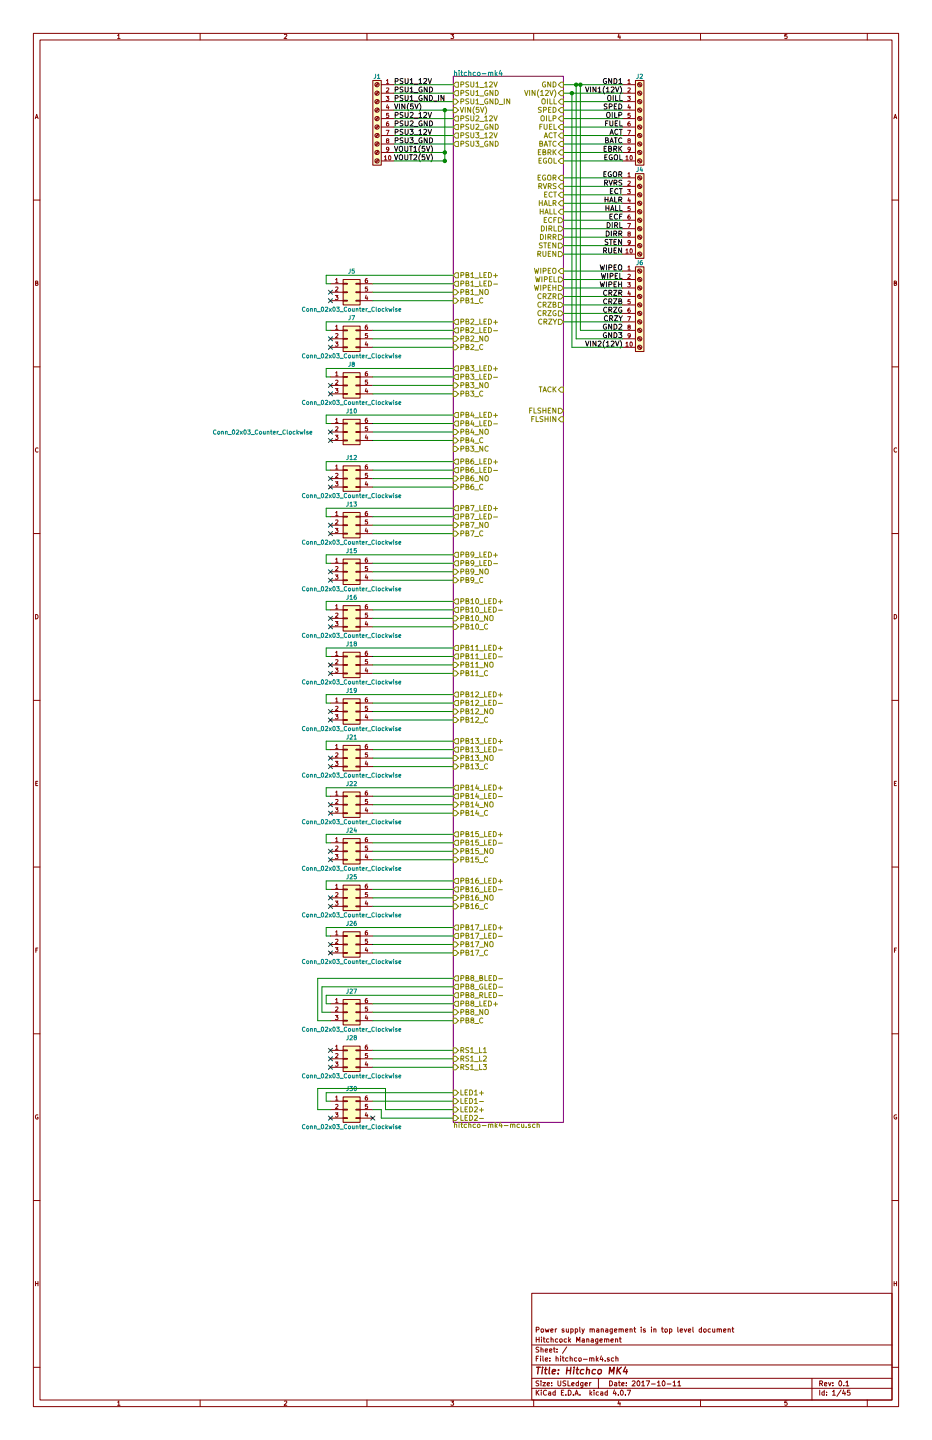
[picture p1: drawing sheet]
EESchema Schematic File Version 2
LIBS:hitchco-mk4-rescue
LIBS:power
LIBS:device
LIBS:switches
LIBS:relays
LIBS:motors
LIBS:transistors
LIBS:conn
LIBS:linear
LIBS:regul
LIBS:74xx
LIBS:cmos4000
LIBS:adc-dac
LIBS:memory
LIBS:xilinx
LIBS:microcontrollers
LIBS:dsp
LIBS:microchip
LIBS:analog_switches
LIBS:motorola
LIBS:texas
LIBS:intel
LIBS:audio
LIBS:interface
LIBS:digital-audio
LIBS:philips
LIBS:display
LIBS:cypress
LIBS:siliconi
LIBS:opto
LIBS:atmel
LIBS:contrib
LIBS:valves
LIBS:freetronics_schematic
LIBS:cd4013b
LIBS:hitchco-mk4-cache
EELAYER 25 0
EELAYER END
$Descr USLedger 11000 17000 portrait
encoding utf-8
Sheet 1 45
Title "Hitchco MK4"
Date "2017-10-11"
Rev "0.1"
Comp "Hitchcock Management"
Comment1 "Power supply management is in top level document"
Comment2 ""
Comment3 ""
Comment4 ""
$EndDescr
$Comp
L Screw_Terminal_01x10 J2
U 1 1
P 7550 1400
F 0 "J2" H 7550 1900 50  0000 C CNN
F 1 "Screw_Terminal_01x10" H 7550 800 50  0001 C CNN
F 2 "TerminalBlocks_Phoenix:TerminalBlock_Phoenix_MKDS1.5-10pol" H 7550 1400 50  0001 C CNN
F 3 "https://media.digikey.com/pdf/Data%20Sheets/Phoenix%20Contact%20PDFs/COMBICON%20Compact%20PT2,5.pdf" H 7550 1400 50  0001 C CNN
	1    7550 1400
	1    0    0    -1  
$EndComp
Wire Wire Line
	4650 1100 5350 1100
Wire Wire Line
	4650 1200 5350 1200
Wire Wire Line
	4650 1400 5350 1400
Wire Wire Line
	4650 1000 5350 1000
Wire Wire Line
	4650 1500 5350 1500
Wire Wire Line
	4650 1600 5350 1600
Wire Wire Line
	4650 1700 5350 1700
Wire Wire Line
	6650 1000 7350 1000
Wire Wire Line
	6650 1100 7350 1100
Wire Wire Line
	6650 1200 7350 1200
Wire Wire Line
	6650 1300 7350 1300
Wire Wire Line
	6650 1400 7350 1400
Wire Wire Line
	6650 1500 7350 1500
Wire Wire Line
	6650 1600 7350 1600
Wire Wire Line
	6650 1700 7350 1700
Wire Wire Line
	6650 1800 7350 1800
Wire Wire Line
	6650 1900 7350 1900
Wire Wire Line
	6650 2100 7350 2100
Wire Wire Line
	6650 2200 7350 2200
Wire Wire Line
	6650 2300 7350 2300
Wire Wire Line
	6650 2400 7350 2400
Wire Wire Line
	6650 2500 7350 2500
Wire Wire Line
	6650 2600 7350 2600
Wire Wire Line
	6650 2700 7350 2700
Wire Wire Line
	6650 2800 7350 2800
Wire Wire Line
	6650 2900 7350 2900
Wire Wire Line
	6650 3000 7350 3000
Wire Wire Line
	6650 3200 7350 3200
Wire Wire Line
	6650 3300 7350 3300
Wire Wire Line
	6650 3400 7350 3400
$Comp
L Conn_02x03_Counter_Clockwise J5
U 1 1
P 4100 3450
F 0 "J5" H 4150 3700 50  0000 C CNN
F 1 "Conn_02x03_Counter_Clockwise" H 4150 3250 50  0000 C CNN
F 2 "02x03_shrouded:Shroud_Socket_Strip_Straight_2x03_Pitch2.54mm" H 4100 3450 50  0001 C CNN
F 3 "" H 4100 3450 50  0001 C CNN
	1    4100 3450
	1    0    0    -1  
$EndComp
Wire Wire Line
	4400 3350 5350 3350
Wire Wire Line
	4400 3450 5350 3450
Wire Wire Line
	4400 3550 5350 3550
$Comp
L Conn_02x03_Counter_Clockwise J7
U 1 1
P 4100 4000
F 0 "J7" H 4150 4250 50  0000 C CNN
F 1 "Conn_02x03_Counter_Clockwise" H 4150 3800 50  0000 C CNN
F 2 "Socket_Strips:Socket_Strip_Straight_2x03_Pitch2.54mm" H 4100 4000 50  0001 C CNN
F 3 "" H 4100 4000 50  0001 C CNN
	1    4100 4000
	1    0    0    -1  
$EndComp
Wire Wire Line
	4400 4100 5350 4100
Wire Wire Line
	4400 4000 5350 4000
Wire Wire Line
	4400 3900 5350 3900
Wire Wire Line
	3850 3800 5350 3800
Wire Wire Line
	3850 3800 3850 3900
Wire Wire Line
	3850 3900 3900 3900
Wire Wire Line
	3900 3350 3850 3350
Wire Wire Line
	3850 3350 3850 3250
Wire Wire Line
	3850 3250 5350 3250
$Comp
L Conn_02x03_Counter_Clockwise J8
U 1 1
P 4100 4550
F 0 "J8" H 4150 4800 50  0000 C CNN
F 1 "Conn_02x03_Counter_Clockwise" H 4150 4350 50  0000 C CNN
F 2 "Socket_Strips:Socket_Strip_Straight_2x03_Pitch2.54mm" H 4100 4550 50  0001 C CNN
F 3 "" H 4100 4550 50  0001 C CNN
	1    4100 4550
	1    0    0    -1  
$EndComp
Wire Wire Line
	4400 4650 5350 4650
Wire Wire Line
	4400 4550 5350 4550
Wire Wire Line
	4400 4450 5350 4450
Wire Wire Line
	3850 4350 5350 4350
Wire Wire Line
	3850 4350 3850 4450
Wire Wire Line
	3850 4450 3900 4450
$Comp
L Conn_02x03_Counter_Clockwise J10
U 1 1
P 4100 5100
F 0 "J10" H 4150 5350 50  0000 C CNN
F 1 "Conn_02x03_Counter_Clockwise" H 3100 5100 50  0000 C CNN
F 2 "Socket_Strips:Socket_Strip_Straight_2x03_Pitch2.54mm" H 4100 5100 50  0001 C CNN
F 3 "" H 4100 5100 50  0001 C CNN
	1    4100 5100
	1    0    0    -1  
$EndComp
Wire Wire Line
	3850 4900 5350 4900
Wire Wire Line
	3850 4900 3850 5000
Wire Wire Line
	3850 5000 3900 5000
Wire Wire Line
	4400 5000 5350 5000
Wire Wire Line
	4400 5100 5350 5100
Wire Wire Line
	4400 5200 5350 5200
$Comp
L Conn_02x03_Counter_Clockwise J12
U 1 1
P 4100 5650
F 0 "J12" H 4150 5900 50  0000 C CNN
F 1 "Conn_02x03_Counter_Clockwise" H 4150 5450 50  0000 C CNN
F 2 "Socket_Strips:Socket_Strip_Straight_2x03_Pitch2.54mm" H 4100 5650 50  0001 C CNN
F 3 "" H 4100 5650 50  0001 C CNN
	1    4100 5650
	1    0    0    -1  
$EndComp
Wire Wire Line
	3850 5450 5350 5450
Wire Wire Line
	3850 5450 3850 5550
Wire Wire Line
	3850 5550 3900 5550
Wire Wire Line
	4400 5550 5350 5550
Wire Wire Line
	4400 5650 5350 5650
Wire Wire Line
	4400 5750 5350 5750
$Comp
L Conn_02x03_Counter_Clockwise J13
U 1 1
P 4100 6200
F 0 "J13" H 4150 6450 50  0000 C CNN
F 1 "Conn_02x03_Counter_Clockwise" H 4150 6000 50  0000 C CNN
F 2 "Socket_Strips:Socket_Strip_Straight_2x03_Pitch2.54mm" H 4100 6200 50  0001 C CNN
F 3 "" H 4100 6200 50  0001 C CNN
	1    4100 6200
	1    0    0    -1  
$EndComp
Wire Wire Line
	3850 6000 5350 6000
Wire Wire Line
	3850 6000 3850 6100
Wire Wire Line
	3850 6100 3900 6100
Wire Wire Line
	4400 6100 5350 6100
Wire Wire Line
	4400 6200 5350 6200
Wire Wire Line
	4400 6300 5350 6300
$Comp
L Conn_02x03_Counter_Clockwise J15
U 1 1
P 4100 6750
F 0 "J15" H 4150 7000 50  0000 C CNN
F 1 "Conn_02x03_Counter_Clockwise" H 4150 6550 50  0000 C CNN
F 2 "Socket_Strips:Socket_Strip_Straight_2x03_Pitch2.54mm" H 4100 6750 50  0001 C CNN
F 3 "" H 4100 6750 50  0001 C CNN
	1    4100 6750
	1    0    0    -1  
$EndComp
Wire Wire Line
	3850 6550 5350 6550
Wire Wire Line
	3850 6650 3900 6650
Wire Wire Line
	4400 6650 5350 6650
Wire Wire Line
	4400 6750 5350 6750
Wire Wire Line
	4400 6850 5350 6850
$Comp
L Conn_02x03_Counter_Clockwise J16
U 1 1
P 4100 7300
F 0 "J16" H 4150 7550 50  0000 C CNN
F 1 "Conn_02x03_Counter_Clockwise" H 4150 7100 50  0000 C CNN
F 2 "Socket_Strips:Socket_Strip_Straight_2x03_Pitch2.54mm" H 4100 7300 50  0001 C CNN
F 3 "" H 4100 7300 50  0001 C CNN
	1    4100 7300
	1    0    0    -1  
$EndComp
Wire Wire Line
	3850 7100 5350 7100
Wire Wire Line
	3850 7100 3850 7200
Wire Wire Line
	3850 7200 3900 7200
Wire Wire Line
	4400 7200 5350 7200
Wire Wire Line
	4400 7300 5350 7300
Wire Wire Line
	4400 7400 5350 7400
$Comp
L Conn_02x03_Counter_Clockwise J18
U 1 1
P 4100 7850
F 0 "J18" H 4150 8100 50  0000 C CNN
F 1 "Conn_02x03_Counter_Clockwise" H 4150 7650 50  0000 C CNN
F 2 "Socket_Strips:Socket_Strip_Straight_2x03_Pitch2.54mm" H 4100 7850 50  0001 C CNN
F 3 "" H 4100 7850 50  0001 C CNN
	1    4100 7850
	1    0    0    -1  
$EndComp
Wire Wire Line
	3850 7650 5350 7650
Wire Wire Line
	3850 7650 3850 7750
Wire Wire Line
	3850 7750 3900 7750
Wire Wire Line
	4400 7750 5350 7750
Wire Wire Line
	4400 7850 5350 7850
Wire Wire Line
	4400 7950 5350 7950
$Comp
L Conn_02x03_Counter_Clockwise J19
U 1 1
P 4100 8400
F 0 "J19" H 4150 8650 50  0000 C CNN
F 1 "Conn_02x03_Counter_Clockwise" H 4150 8200 50  0000 C CNN
F 2 "Socket_Strips:Socket_Strip_Straight_2x03_Pitch2.54mm" H 4100 8400 50  0001 C CNN
F 3 "" H 4100 8400 50  0001 C CNN
	1    4100 8400
	1    0    0    -1  
$EndComp
Wire Wire Line
	4400 8500 5350 8500
Wire Wire Line
	4400 8400 5350 8400
Wire Wire Line
	4400 8300 5350 8300
Wire Wire Line
	3850 8200 5350 8200
Wire Wire Line
	3850 8200 3850 8300
Wire Wire Line
	3850 8300 3900 8300
Wire Wire Line
	4400 9050 5350 9050
Wire Wire Line
	4400 8950 5350 8950
Wire Wire Line
	4400 8850 5350 8850
Wire Wire Line
	3850 8750 5350 8750
Wire Wire Line
	3850 8850 3900 8850
Wire Wire Line
	3850 9300 5350 9300
Wire Wire Line
	3850 9400 3900 9400
Wire Wire Line
	4400 9400 5350 9400
Wire Wire Line
	4400 9500 5350 9500
Wire Wire Line
	4400 9600 5350 9600
$Comp
L Conn_02x03_Counter_Clockwise J24
U 1 1
P 4100 10050
F 0 "J24" H 4150 10300 50  0000 C CNN
F 1 "Conn_02x03_Counter_Clockwise" H 4150 9850 50  0000 C CNN
F 2 "Socket_Strips:Socket_Strip_Straight_2x03_Pitch2.54mm" H 4100 10050 50  0001 C CNN
F 3 "" H 4100 10050 50  0001 C CNN
	1    4100 10050
	1    0    0    -1  
$EndComp
Wire Wire Line
	3850 9850 5350 9850
Wire Wire Line
	3850 9850 3850 9950
Wire Wire Line
	3850 9950 3900 9950
Wire Wire Line
	4400 9950 5350 9950
Wire Wire Line
	4400 10050 5350 10050
Wire Wire Line
	4400 10150 5350 10150
$Comp
L Conn_02x03_Counter_Clockwise J25
U 1 1
P 4100 10600
F 0 "J25" H 4150 10850 50  0000 C CNN
F 1 "Conn_02x03_Counter_Clockwise" H 4150 10400 50  0000 C CNN
F 2 "Socket_Strips:Socket_Strip_Straight_2x03_Pitch2.54mm" H 4100 10600 50  0001 C CNN
F 3 "" H 4100 10600 50  0001 C CNN
	1    4100 10600
	1    0    0    -1  
$EndComp
Wire Wire Line
	3850 10400 5350 10400
Wire Wire Line
	3850 10400 3850 10500
Wire Wire Line
	3850 10500 3900 10500
Wire Wire Line
	4400 10500 5350 10500
Wire Wire Line
	4400 10600 5350 10600
Wire Wire Line
	4400 10700 5350 10700
$Comp
L Conn_02x03_Counter_Clockwise J26
U 1 1
P 4100 11150
F 0 "J26" H 4150 11400 50  0000 C CNN
F 1 "Conn_02x03_Counter_Clockwise" H 4150 10950 50  0000 C CNN
F 2 "Socket_Strips:Socket_Strip_Straight_2x03_Pitch2.54mm" H 4100 11150 50  0001 C CNN
F 3 "" H 4100 11150 50  0001 C CNN
	1    4100 11150
	1    0    0    -1  
$EndComp
Wire Wire Line
	3850 10950 5350 10950
Wire Wire Line
	3850 10950 3850 11050
Wire Wire Line
	3850 11050 3900 11050
Wire Wire Line
	4400 11050 5350 11050
Wire Wire Line
	4400 11150 5350 11150
Wire Wire Line
	4400 11250 5350 11250
$Comp
L Conn_02x03_Counter_Clockwise J27
U 1 1
P 4100 11950
F 0 "J27" H 4150 12200 50  0000 C CNN
F 1 "Conn_02x03_Counter_Clockwise" H 4150 11750 50  0000 C CNN
F 2 "Socket_Strips:Socket_Strip_Straight_2x03_Pitch2.54mm" H 4100 11950 50  0001 C CNN
F 3 "" H 4100 11950 50  0001 C CNN
	1    4100 11950
	1    0    0    -1  
$EndComp
Wire Wire Line
	4400 11850 5350 11850
Wire Wire Line
	4400 11950 5350 11950
Wire Wire Line
	4400 12050 5350 12050
Wire Wire Line
	3850 11750 5350 11750
Wire Wire Line
	3850 11750 3850 11850
Wire Wire Line
	3850 11850 3900 11850
Wire Wire Line
	3800 11650 5350 11650
Wire Wire Line
	3800 11650 3800 11950
Wire Wire Line
	3800 11950 3900 11950
Wire Wire Line
	3750 11550 5350 11550
Wire Wire Line
	3750 11550 3750 12050
Wire Wire Line
	3750 12050 3900 12050
$Comp
L Conn_02x03_Counter_Clockwise J28
U 1 1
P 4100 12500
F 0 "J28" H 4150 12750 50  0000 C CNN
F 1 "Conn_02x03_Counter_Clockwise" H 4150 12300 50  0000 C CNN
F 2 "Socket_Strips:Socket_Strip_Straight_2x03_Pitch2.54mm" H 4100 12500 50  0001 C CNN
F 3 "" H 4100 12500 50  0001 C CNN
	1    4100 12500
	1    0    0    -1  
$EndComp
Wire Wire Line
	6650 3500 7350 3500
Wire Wire Line
	6650 3600 7350 3600
Wire Wire Line
	6650 3700 7350 3700
Wire Wire Line
	6650 3800 7350 3800
$Comp
L Conn_02x03_Counter_Clockwise J30
U 1 1
P 4100 13100
F 0 "J30" H 4150 13350 50  0000 C CNN
F 1 "Conn_02x03_Counter_Clockwise" H 4150 12900 50  0000 C CNN
F 2 "Socket_Strips:Socket_Strip_Straight_2x03_Pitch2.54mm" H 4100 13100 50  0001 C CNN
F 3 "" H 4100 13100 50  0001 C CNN
	1    4100 13100
	1    0    0    -1  
$EndComp
Wire Wire Line
	3850 12900 5350 12900
Wire Wire Line
	3850 12900 3850 13000
Wire Wire Line
	3850 13000 3900 13000
Wire Wire Line
	4400 13000 5350 13000
Wire Wire Line
	4550 13100 5350 13100
Wire Wire Line
	4550 13100 4550 12850
Wire Wire Line
	4550 12850 3750 12850
Wire Wire Line
	3750 12850 3750 13100
Wire Wire Line
	3750 13100 3900 13100
Wire Wire Line
	4400 13100 4500 13100
Wire Wire Line
	4500 13100 4500 13200
Wire Wire Line
	4500 13200 5350 13200
Wire Wire Line
	4400 12600 5350 12600
Wire Wire Line
	4400 12500 5350 12500
Wire Wire Line
	4400 12400 5350 12400
$Sheet
S 5350 900  1300 12350
U 59DEA30F
F0 "hitchco-mk4" 60
F1 "hitchco-mk4-mcu.sch" 60
F2 "ECT" I R 6650 2300 60 
F3 "ACT" I R 6650 1600 60 
F4 "BATC" I R 6650 1700 60 
F5 "EBRK" I R 6650 1800 60 
F6 "EGOL" I R 6650 1900 60 
F7 "EGOR" I R 6650 2100 60 
F8 "RVRS" I R 6650 2200 60 
F9 "SPED" I R 6650 1300 60 
F10 "GND" I R 6650 1000 60 
F11 "OILP" I R 6650 1400 60 
F12 "FUEL" I R 6650 1500 60 
F13 "OILL" I R 6650 1200 60 
F14 "VIN(5V)" I L 5350 1300 60 
F15 "ECF" O R 6650 2600 60 
F16 "DIRL" O R 6650 2700 60 
F17 "DIRR" O R 6650 2800 60 
F18 "VIN(12V)" I R 6650 1100 60 
F19 "STEN" O R 6650 2900 60 
F20 "RUEN" O R 6650 3000 60 
F21 "WIPEL" O R 6650 3300 60 
F22 "WIPEH" O R 6650 3400 60 
F23 "WIPEO" I R 6650 3200 60 
F24 "RS1_L1" I L 5350 12400 60 
F25 "RS1_L2" I L 5350 12500 60 
F26 "RS1_L3" I L 5350 12600 60 
F27 "PSU1_GND" O L 5350 1100 60 
F28 "PSU1_12V" O L 5350 1000 60 
F29 "PSU2_GND" O L 5350 1500 60 
F30 "PSU2_12V" O L 5350 1400 60 
F31 "PSU3_GND" O L 5350 1700 60 
F32 "PSU3_12V" O L 5350 1600 60 
F33 "PSU1_GND_IN" I L 5350 1200 60 
F34 "PB1_LED+" O L 5350 3250 60 
F35 "PB1_LED-" O L 5350 3350 60 
F36 "PB1_NO" I L 5350 3450 60 
F37 "PB1_C" I L 5350 3550 60 
F38 "PB2_LED+" O L 5350 3800 60 
F39 "PB2_LED-" O L 5350 3900 60 
F40 "PB2_NO" I L 5350 4000 60 
F41 "PB2_C" I L 5350 4100 60 
F42 "PB3_LED+" O L 5350 4350 60 
F43 "PB3_LED-" O L 5350 4450 60 
F44 "PB3_NO" I L 5350 4550 60 
F45 "PB3_C" I L 5350 4650 60 
F46 "PB8_LED+" O L 5350 11850 60 
F47 "PB8_NO" I L 5350 11950 60 
F48 "PB8_C" I L 5350 12050 60 
F49 "PB9_LED+" O L 5350 6550 60 
F50 "PB9_LED-" O L 5350 6650 60 
F51 "PB9_NO" I L 5350 6750 60 
F52 "PB9_C" I L 5350 6850 60 
F53 "PB10_LED+" O L 5350 7100 60 
F54 "PB10_LED-" O L 5350 7200 60 
F55 "PB10_NO" I L 5350 7300 60 
F56 "PB10_C" I L 5350 7400 60 
F57 "PB14_LED+" O L 5350 9300 60 
F58 "PB14_LED-" O L 5350 9400 60 
F59 "PB14_NO" I L 5350 9500 60 
F60 "PB14_C" I L 5350 9600 60 
F61 "PB15_LED+" O L 5350 9850 60 
F62 "PB15_LED-" O L 5350 9950 60 
F63 "PB15_NO" I L 5350 10050 60 
F64 "PB15_C" I L 5350 10150 60 
F65 "PB16_LED+" O L 5350 10400 60 
F66 "PB16_LED-" O L 5350 10500 60 
F67 "PB16_NO" I L 5350 10600 60 
F68 "PB16_C" I L 5350 10700 60 
F69 "PB17_LED+" O L 5350 10950 60 
F70 "PB17_LED-" O L 5350 11050 60 
F71 "PB17_NO" I L 5350 11150 60 
F72 "PB17_C" I L 5350 11250 60 
F73 "PB4_LED+" O L 5350 4900 60 
F74 "PB4_LED-" O L 5350 5000 60 
F75 "PB4_NO" I L 5350 5100 60 
F76 "PB4_C" I L 5350 5200 60 
F77 "PB6_LED+" O L 5350 5450 60 
F78 "PB6_LED-" O L 5350 5550 60 
F79 "PB6_NO" I L 5350 5650 60 
F80 "PB6_C" I L 5350 5750 60 
F81 "PB7_LED+" O L 5350 6000 60 
F82 "PB7_LED-" O L 5350 6100 60 
F83 "PB7_NO" I L 5350 6200 60 
F84 "PB7_C" I L 5350 6300 60 
F85 "PB11_LED+" O L 5350 7650 60 
F86 "PB11_NO" I L 5350 7850 60 
F87 "PB11_C" I L 5350 7950 60 
F88 "PB12_LED+" O L 5350 8200 60 
F89 "PB12_LED-" O L 5350 8300 60 
F90 "PB12_NO" I L 5350 8400 60 
F91 "PB12_C" I L 5350 8500 60 
F92 "PB13_LED+" O L 5350 8750 60 
F93 "PB13_LED-" O L 5350 8850 60 
F94 "PB8_RLED-" O L 5350 11750 60 
F95 "PB8_GLED-" O L 5350 11650 60 
F96 "PB8_BLED-" O L 5350 11550 60 
F97 "PB13_NO" I L 5350 8950 60 
F98 "PB13_C" I L 5350 9050 60 
F99 "CRZR" O R 6650 3500 60 
F100 "CRZB" O R 6650 3600 60 
F101 "CRZG" O R 6650 3700 60 
F102 "CRZY" O R 6650 3800 60 
F103 "LED1-" I L 5350 13000 60 
F104 "LED2-" I L 5350 13200 60 
F105 "LED1+" I L 5350 12900 60 
F106 "LED2+" I L 5350 13100 60 
F107 "HALL" I R 6650 2500 60 
F108 "HALR" I R 6650 2400 60 
F109 "PB11_LED-" O L 5350 7750 60 
F110 "TACK" I R 6650 4600 60 
F111 "FLSHEN" O R 6650 4850 60 
F112 "FLSHIN" I R 6650 4950 60 
F113 "PB3_NC" I L 5350 5300 60 
$EndSheet
NoConn ~ 3900 3450
NoConn ~ 3900 3550
NoConn ~ 3900 4000
NoConn ~ 3900 4100
NoConn ~ 3900 4550
NoConn ~ 3900 4650
NoConn ~ 3900 5650
NoConn ~ 3900 5750
NoConn ~ 3900 5100
NoConn ~ 3900 5200
NoConn ~ 3900 6200
NoConn ~ 3900 6300
NoConn ~ 3900 6750
NoConn ~ 3900 6850
NoConn ~ 3900 7300
NoConn ~ 3900 7400
NoConn ~ 3900 7850
NoConn ~ 3900 7950
NoConn ~ 3900 8400
NoConn ~ 3900 8500
NoConn ~ 3900 9500
NoConn ~ 3900 9600
NoConn ~ 3900 10050
NoConn ~ 3900 10150
NoConn ~ 3900 10600
NoConn ~ 3900 10700
NoConn ~ 3900 12400
NoConn ~ 3900 12500
NoConn ~ 3900 12600
NoConn ~ 3900 13200
NoConn ~ 4400 13200
NoConn ~ 3900 8950
NoConn ~ 3900 9050
NoConn ~ 3900 11150
NoConn ~ 3900 11250
$Comp
L Screw_Terminal_01x10 J1
U 1 1
P 4450 1400
F 0 "J1" H 4450 1900 50  0000 C CNN
F 1 "Screw_Terminal_01x10" H 4450 800 50  0001 C CNN
F 2 "TerminalBlocks_Phoenix:TerminalBlock_Phoenix_MKDS1.5-10pol" H 4450 1400 50  0001 C CNN
F 3 "https://media.digikey.com/pdf/Data%20Sheets/Phoenix%20Contact%20PDFs/COMBICON%20Compact%20PT2,5.pdf" H 4450 1400 50  0001 C CNN
	1    4450 1400
	-1   0    0    -1  
$EndComp
$Comp
L Screw_Terminal_01x10 J4
U 1 1
P 7550 2500
F 0 "J4" H 7550 3000 50  0000 C CNN
F 1 "Screw_Terminal_01x10" H 7550 1900 50  0001 C CNN
F 2 "TerminalBlocks_Phoenix:TerminalBlock_Phoenix_MKDS1.5-10pol" H 7550 2500 50  0001 C CNN
F 3 "https://media.digikey.com/pdf/Data%20Sheets/Phoenix%20Contact%20PDFs/COMBICON%20Compact%20PT2,5.pdf" H 7550 2500 50  0001 C CNN
	1    7550 2500
	1    0    0    -1  
$EndComp
$Comp
L Screw_Terminal_01x10 J6
U 1 1
P 7550 3600
F 0 "J6" H 7550 4100 50  0000 C CNN
F 1 "Screw_Terminal_01x10" H 7550 3000 50  0001 C CNN
F 2 "TerminalBlocks_Phoenix:TerminalBlock_Phoenix_MKDS1.5-10pol" H 7550 3600 50  0001 C CNN
F 3 "https://media.digikey.com/pdf/Data%20Sheets/Phoenix%20Contact%20PDFs/COMBICON%20Compact%20PT2,5.pdf" H 7550 3600 50  0001 C CNN
	1    7550 3600
	1    0    0    -1  
$EndComp
$Comp
L Conn_02x03_Counter_Clockwise J22
U 1 1
P 4100 9500
F 0 "J22" H 4150 9750 50  0000 C CNN
F 1 "Conn_02x03_Counter_Clockwise" H 4150 9300 50  0000 C CNN
F 2 "Socket_Strips:Socket_Strip_Straight_2x03_Pitch2.54mm" H 4100 9500 50  0001 C CNN
F 3 "" H 4100 9500 50  0001 C CNN
	1    4100 9500
	1    0    0    -1  
$EndComp
$Comp
L Conn_02x03_Counter_Clockwise J21
U 1 1
P 4100 8950
F 0 "J21" H 4150 9200 50  0000 C CNN
F 1 "Conn_02x03_Counter_Clockwise" H 4150 8750 50  0000 C CNN
F 2 "Socket_Strips:Socket_Strip_Straight_2x03_Pitch2.54mm" H 4100 8950 50  0001 C CNN
F 3 "" H 4100 8950 50  0001 C CNN
	1    4100 8950
	1    0    0    -1  
$EndComp
Text Label 4650 1800 0    60   ~ 0
VOUT1(5V)
Text Label 4650 1900 0    60   ~ 0
VOUT2(5V)
Text Label 4650 1700 0    60   ~ 0
PSU3_GND
Text Label 4650 1600 0    60   ~ 0
PSU3_12V
Text Label 4650 1500 0    60   ~ 0
PSU2_GND
Text Label 4650 1400 0    60   ~ 0
PSU2_12V
Text Label 4650 1300 0    60   ~ 0
VIN(5V)
Text Label 4650 1200 0    60   ~ 0
PSU1_GND_IN
Text Label 4650 1100 0    60   ~ 0
PSU1_GND
Text Label 4650 1000 0    60   ~ 0
PSU1_12V
Text Label 7350 1000 2    60   ~ 0
GND1
Text Label 7350 1100 2    60   ~ 0
VIN1(12V)
Text Label 7350 1200 2    60   ~ 0
OILL
Text Label 7350 1300 2    60   ~ 0
SPED
Text Label 7350 1400 2    60   ~ 0
OILP
Text Label 7350 1500 2    60   ~ 0
FUEL
Text Label 7350 1600 2    60   ~ 0
ACT
Text Label 7350 1700 2    60   ~ 0
BATC
Text Label 7350 1800 2    60   ~ 0
EBRK
Text Label 7350 1900 2    60   ~ 0
EGOL
Text Label 7350 2100 2    60   ~ 0
EGOR
Text Label 7350 2200 2    60   ~ 0
RVRS
Text Label 7350 2300 2    60   ~ 0
ECT
Text Label 7350 2400 2    60   ~ 0
HALR
Text Label 7350 2500 2    60   ~ 0
HALL
Text Label 7350 2600 2    60   ~ 0
ECF
Text Label 7350 2700 2    60   ~ 0
DIRL
Text Label 7350 2800 2    60   ~ 0
DIRR
Text Label 7350 2900 2    60   ~ 0
STEN
Text Label 7350 3000 2    60   ~ 0
RUEN
Text Label 7350 3200 2    60   ~ 0
WIPEO
Text Label 7350 3300 2    60   ~ 0
WIPEL
Text Label 7350 3400 2    60   ~ 0
WIPEH
Text Label 7350 3500 2    60   ~ 0
CRZR
Text Label 7350 3600 2    60   ~ 0
CRZB
Text Label 7350 3700 2    60   ~ 0
CRZG
Text Label 7350 3800 2    60   ~ 0
CRZY
Wire Wire Line
	4650 1300 5350 1300
Wire Wire Line
	5250 1300 5250 1900
Connection ~ 5250 1900
Connection ~ 5250 1800
Wire Wire Line
	5250 1800 4650 1800
Wire Wire Line
	5250 1900 4650 1900
Connection ~ 5250 1300
Text Label 7350 4100 2    60   ~ 0
VIN2(12V)
Text Label 7350 3900 2    60   ~ 0
GND2
Text Label 7350 4000 2    60   ~ 0
GND3
Wire Wire Line
	7350 3900 6850 3900
Wire Wire Line
	6850 3900 6850 1000
Connection ~ 6850 1000
Wire Wire Line
	6800 1000 6800 4000
Wire Wire Line
	6800 4000 7350 4000
Connection ~ 6800 1000
Wire Wire Line
	7350 4100 6750 4100
Wire Wire Line
	6750 4100 6750 1100
Connection ~ 6750 1100
Wire Wire Line
	3850 6550 3850 6650
Wire Wire Line
	3850 9300 3850 9400
Wire Wire Line
	3850 8750 3850 8850
$EndSCHEMATC
